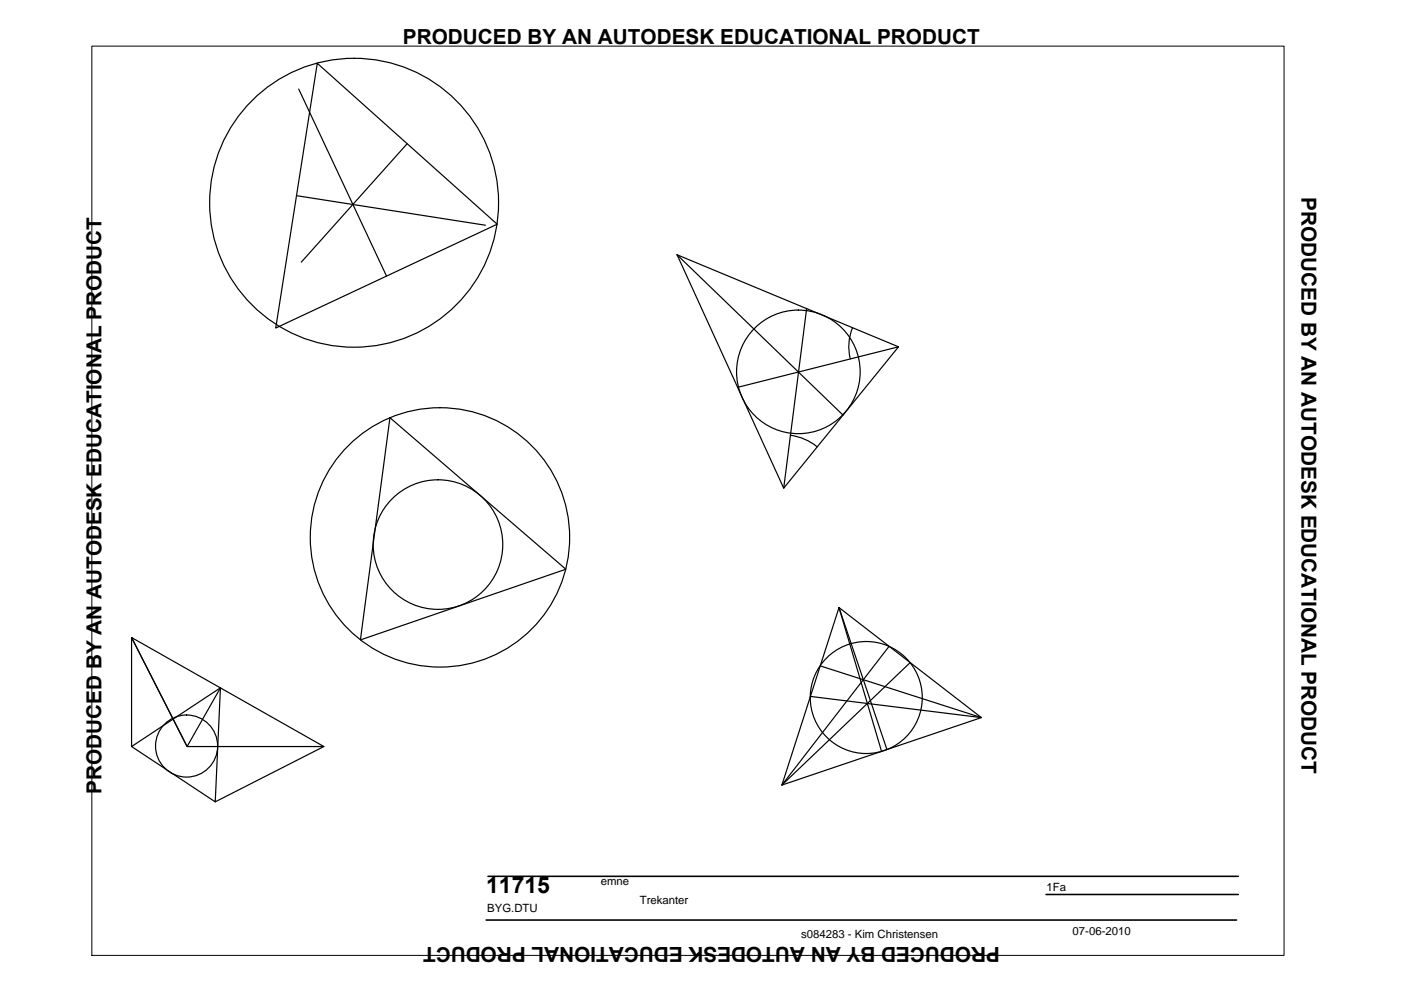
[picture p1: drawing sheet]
<svg xmlns="http://www.w3.org/2000/svg" width="297mm" height="210mm" viewBox="0 0 297 210" stroke-linecap="round" stroke-linejoin="round" font-family="sans-serif">
<!-- layer: 0 -->
<g fill="none" stroke="#000" stroke-width=".25">
<path d="M63.3 18.9l18.7 39.6M67.3 13.4l38.1 34.1-46.9 22.1zM86.3 30.5l-22.4 25.1M62.9 41.5l40 6.3M143.6 54l46.9 19.5-24.3 30zM143.6 54l35.1 34M171 65.4l-4.8 38.1M180.8 69.5a10.5 10.5 0 0 0-.5 6.6M190.5 73.5l-34.1 8.6M82.7 88.6l37.3 32.1-43.6 15zM167.6 92.3a11.3 11.3 0 0 1 5.7 2.4M178.7 88h.1"/>
<path d="M27.9 135.2l40.8 23.1h-29zM177.9 128.8l30.2 23.3-42.3 14.4zM177.9 128.8l10.1 30.1M177.9 128.8l9 30.5M188.5 137l-22.7 29.5 27.2-26M27.9 158.3l18.8-12.5-1.1 24.2zM46.7 145.8l-7 12.5-11.8-23.1v23.1M68.7 158.3l-23.1 11.7M173.9 141.2l34.2 10.9-36.3-4.4"/>
<circle cx="75.1" cy="43" r="30.6"/>
<circle cx="169.3" cy="78.8" r="13.1"/>
<circle cx="92.9" cy="115.5" r="13.7"/>
<circle cx="93.3" cy="113.9" r="27.5"/>
<circle cx="39.6" cy="158.2" r="6.6"/>
<circle cx="183.7" cy="147.9" r="11.9"/>
</g>
<path d="M19.5 9.8h252.7v192.8h-252.7z" fill="none" stroke="#000" stroke-width=".21"/>
<!-- layer: Tekst -->
<path d="M103.1 195.1h159.1M103.5 185.8h159.1M221.8 189.7h40.8" fill="none" stroke="#000" stroke-width=".34"/>
<text font-size="4.9" x="103.1" y="189.3">11715</text>
<g font-size="4.4">
<text x="85.4" y="9.4">PRODUCED BY AN AUTODESK EDUCATIONAL PRODUCT</text>
<text x="275.9" y="41.8" transform="rotate(90 275.9 41.8)">PRODUCED BY AN AUTODESK EDUCATIONAL PRODUCT</text>
<text x="21.5" y="168.4" transform="rotate(-90 21.5 168.4)">PRODUCED BY AN AUTODESK EDUCATIONAL PRODUCT</text>
<text x="212" y="200.8" transform="rotate(180 212 200.8)">PRODUCED BY AN AUTODESK EDUCATIONAL PRODUCT</text>
</g>
<g font-size="2.4">
<text x="127.4" y="187.5">emne</text>
<text x="135.6" y="191.6">Trekanter</text>
<text x="221.9" y="188.9">1Fa</text>
<text x="103.3" y="193.4">BYG.DTU</text>
<text x="169.8" y="199">s084283 - Kim Christensen</text>
<text x="227.4" y="198.2">07-06-2010</text>
</g>
</svg>
